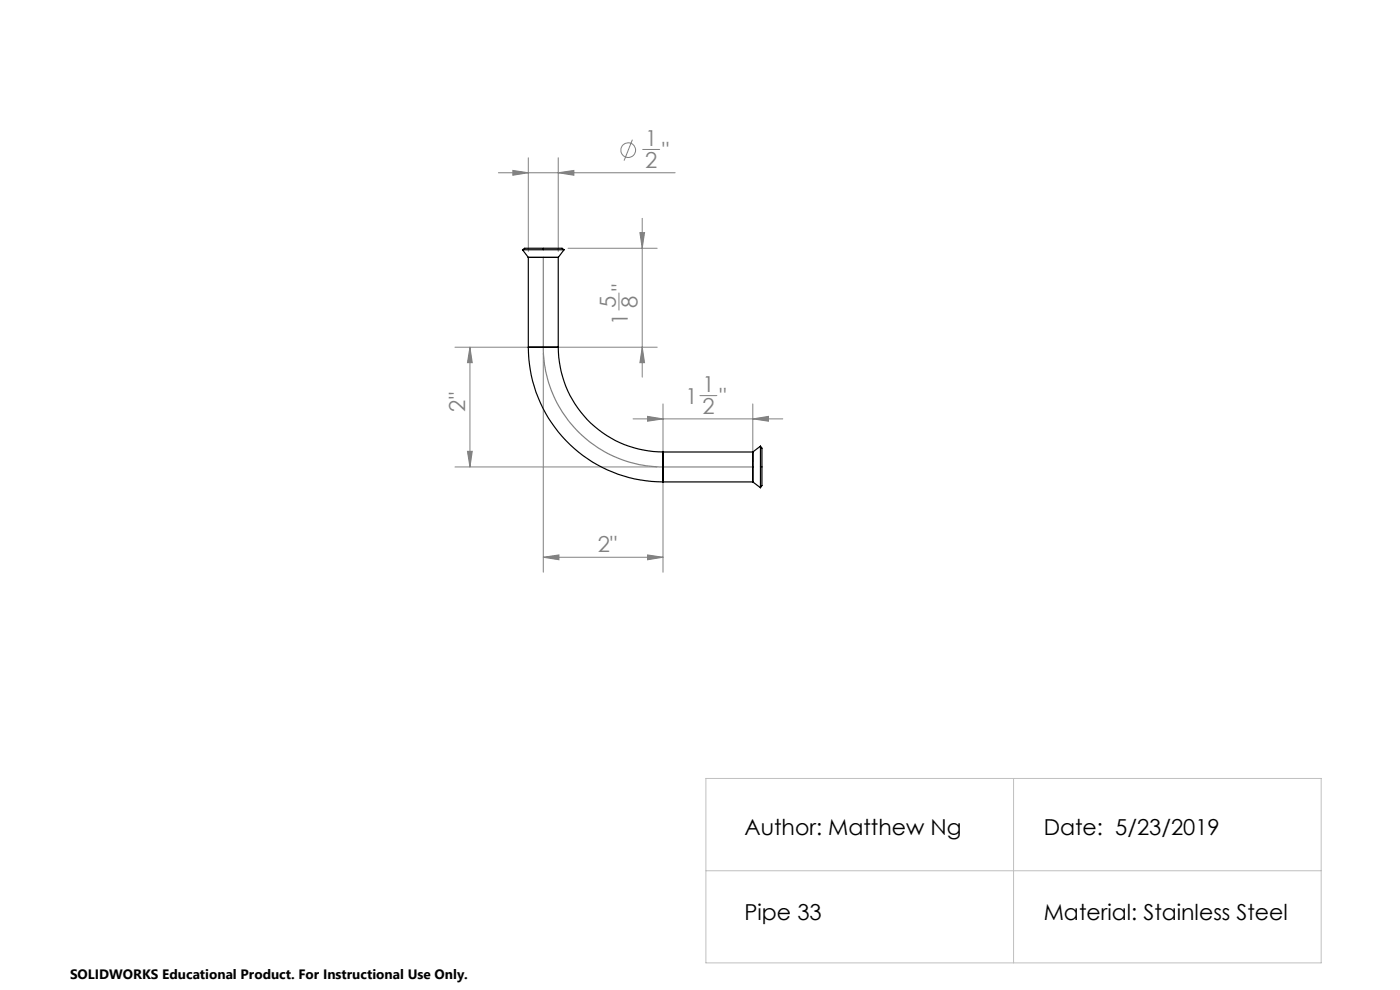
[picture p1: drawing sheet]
<svg xmlns="http://www.w3.org/2000/svg" width="297mm" height="210mm" viewBox="0 0 297 210" stroke-linecap="round" stroke-linejoin="round" font-family="sans-serif">
<g fill="none" stroke="#808080" stroke-width=".21">
<path d="M105.7 36.6h37.5M108.8 36.2l3.3 .4-3.3 .6zM112.1 33.5v19.8M118.4 33.5v19.8M118.4 36.6l3.3-.4v1zM134.2 29.6l-1.8 4.5M136.3 31.7h3.6M120.5 52.7h18.9M135.7 49.3h1l-.5 3.4zM136.2 46.3v33.7M96.5 73.7h17.5M99.7 73.7l.5 3.2h-1z"/>
<path d="M99.7 73.7v25.4M115.3 74.9v46.5M116.5 73.7h22.9M131.3 62.2v3.6M136.2 73.7l.5 3.2h-1zM96.5 99.1h42.9M99.2 95.7h1l-.5 3.4zM134.3 88.9h31.8M137.4 88.3l3.3 .6-3.3 .5zM140.7 85.7v12.1M148.5 83.9h3.6M159.7 85.7v12.1"/>
<path d="M159.7 88.9l3.3-.6v1.1zM115.3 118.2h25.4M115.3 118.2l3.3-.5v1zM137.4 117.7l3.3 .5-3.3 .5zM140.7 100.3v21.1"/>
<circle cx="133.3" cy="31.9" r="1.56"/>
</g>
<path d="M115.3 54.6v19.1a25.4 25.4 0 0 0 25.4 25.4h19" fill="none" stroke="#808080" stroke-width=".25"/>
<path d="M149.8 165.1h130.5v39.1h-130.5zM215 165.1v39.1M149.8 184.7h130.5" fill="none" stroke="#c0c0c0" stroke-width=".21"/>
<g fill="#808080">
<path d="M137.4 88.3l3.3 .6-3.3 .5zM159.7 88.9l3.3-.6v1.1zM115.3 118.2l3.3-.5v1zM137.4 117.7l3.3 .5-3.3 .5zM108.8 36.2l3.3 .4-3.3 .6zM118.4 36.6l3.3-.4v1z"/>
<path d="M99.2 95.7h1l-.5 3.4zM99.7 73.7l.5 3.2h-1z"/>
<path d="M135.7 49.3h1l-.5 3.4zM136.2 73.7l.5 3.2h-1z"/>
</g>
<g fill="none" stroke="#000" stroke-width=".25">
<path d="M110.8 53h8.9M110.8 53a2.8 2.8 0 0 1 2-.3h5.3a1.89 1.89 0 0 1 1.6 .3M110.8 53l1.3 1.6M112.1 54.6h6.3M112.1 54.6v19.1M118.4 54.6v19.1M119.7 53l-1.3 1.6M112.1 73.7a28.6 28.6 0 0 0 28.6 28.5M112.1 73.7h6.3M118.4 73.7a22.2 22.2 0 0 0 22.3 22.2M140.7 95.9v6.3M140.7 95.9h19"/>
<path d="M159.7 95.9v6.3M161.3 94.6v8.9M161.3 94.6a2.3 2.3 0 0 1 .3 2v4.9a2.8 2.8 0 0 1-.3 2M161.3 94.6l-1.6 1.3M140.7 102.2h19M159.7 102.2l1.6 1.3"/>
</g>
<g font-size="4.7" fill="#808080">
<text x="136.9" y="31">1</text>
<text x="136.9" y="35.6">2</text>
<text x="140.5" y="33.6">&quot;</text>
<text x="130.6" y="65.2" transform="rotate(-90 130.6 65.2)">5</text>
<text x="133.2" y="61.6" transform="rotate(-90 133.2 61.6)">&quot;</text>
<text x="135.2" y="65.2" transform="rotate(-90 135.2 65.2)">8</text>
<text x="133.2" y="68.9" transform="rotate(-90 133.2 68.9)">1</text>
<text x="149" y="83.2">1</text>
<text x="98.7" y="87.3" transform="rotate(-90 98.7 87.3)">2&quot;</text>
<text x="145.4" y="85.7">1</text>
<text x="149" y="87.8">2</text>
<text x="152.6" y="85.7">&quot;</text>
<text x="126.9" y="117.2">2&quot;</text>
</g>
<g font-size="4.7">
<text x="157.9" y="177.1">Author: Matthew Ng</text>
<text x="221.4" y="177.1">Date: 5/23/2019</text>
<text x="157.9" y="195.2">Pipe 33</text>
<text x="221.4" y="195.2">Material: Stainless Steel</text>
</g>
<text font-size="2.9" x="14.9" y="207.6">SOLIDWORKS Educational Product. For Instructional Use Only.</text>
</svg>
